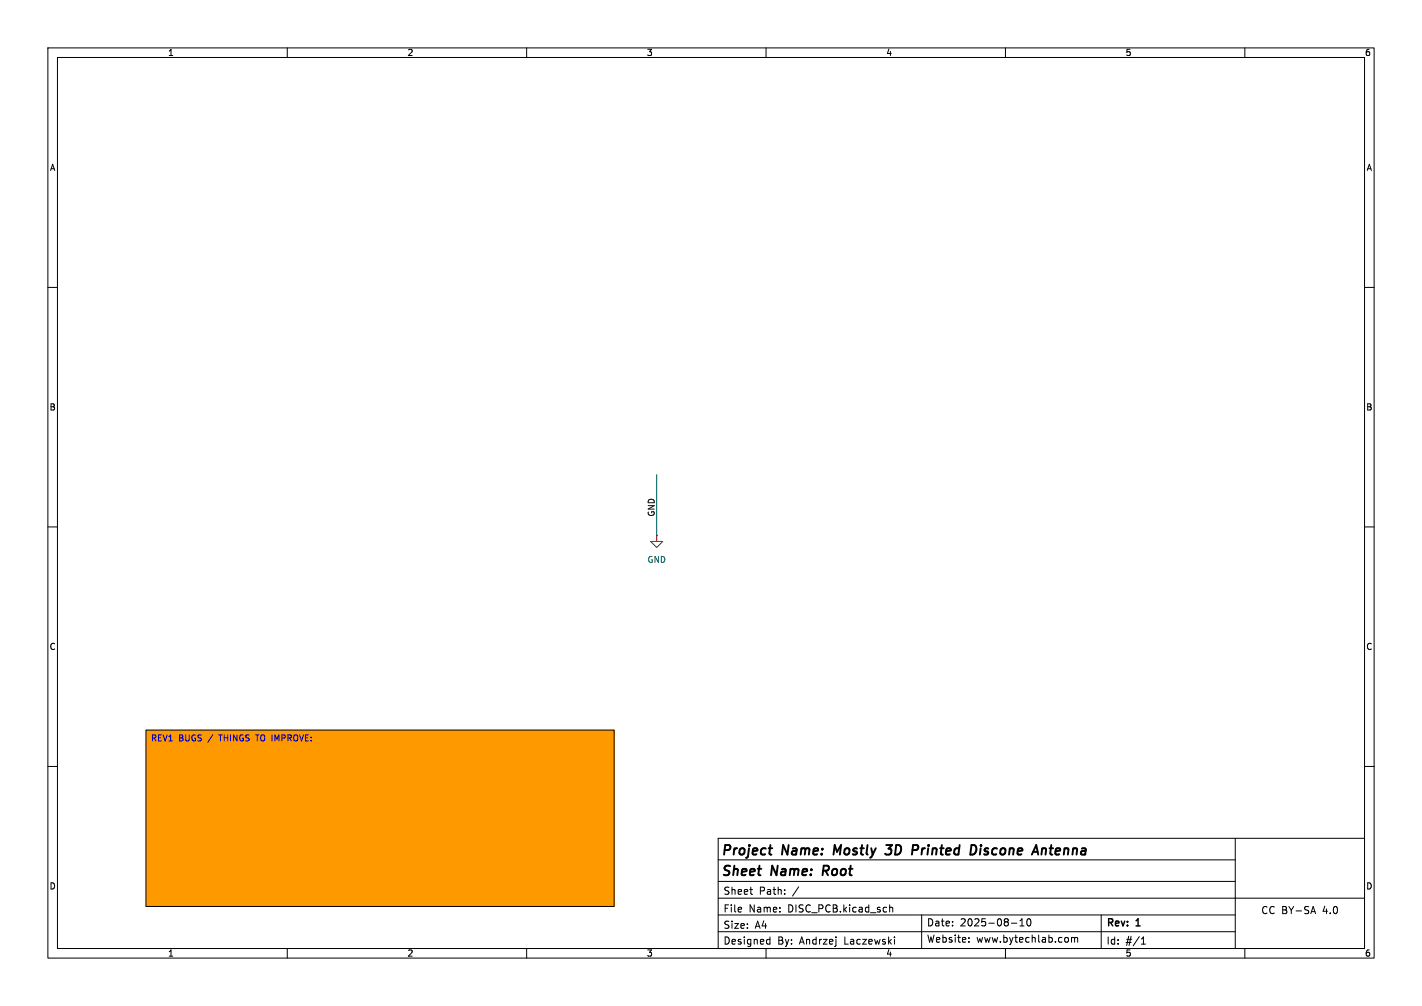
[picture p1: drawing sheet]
<svg xmlns="http://www.w3.org/2000/svg" width="297mm" height="210mm" viewBox="0 0 297 210" stroke-linecap="round" stroke-linejoin="round" font-family="sans-serif">
<path d="M0 0h297v210h-297z" fill="#fff" stroke="#fff" stroke-width=".21"/>
<g fill="none" stroke="#000" stroke-width=".21">
<path d="M10 10h277v190h-277zM12 12h273v186h-273zM60 10v2M110 10v2M160 10v2M210 10v2M260 10v2M10 60h2M285 60h2M10 110h2M285 110h2M10 160h2"/>
<path d="M150 179.5h108M258 175v23h-108v-23h135M285 160h2M60 198v2M110 198v2M150 184h108M150 187.5h135M150 194.5h108M156.6 185.7h.6M157 186.7h.2M160 198v2M160.4 196.1l.4 .1"/>
<path d="M160.8 195.6v1.5M160.8 197l-.4 .1M163.9 186.6v.1M163.9 185.8v.1M185.8 188.9v1.5M185.8 189.5l.2-.1 .4 .1 .1 .9M186.8 195.6v.1M186.8 196.1v1M192.5 191v7M202.4 196.5v.2M202.4 195.8v.1M210 198v2"/>
<path d="M211.2 192.7h1.2M213 193.3h.9M213 192.2l.5-.4v1.5M214.6 191.9l.2-.1a.8 .8 0 0 1 .5 .7 .8 .8 0 0 1-.5 .8l-.2-.1-.1-.5zM223.1 195.8v.7M223.8 195.7v1M223.8 195.8l.4-.1 .2 .2M224.4 195.9l.3-.2 .3 .1 .1 .9M224.4 195.9v.8M230 191v7M238.4 197.1h.8M238.4 196l.4-.4v1.5"/>
<path d="M258 191h-108M260 198v2M273.9 190.3h.7M274.3 189.2l.5 1.5"/>
</g>
<path d="M160.5 177.1h.8M174.3 176.4l-.2 2M185.1 176.4h1.2l-.7 .8 .4 .1M186 178.2l-.3 .2-.7-.1M190.7 176.4l1 .1a.58 .58 0 0 1-.4 1M203.7 176.5l.2 .8-.1 .6M204.8 177.1l-.1 1.3M204.9 176.4v.2M217.8 177.2h.6v1.2M172.1 180.7l-.3 2" fill="none" stroke="#000" stroke-width=".4"/>
<path d="M30.5 152.4h97.8v36.8h-97.8z" fill="#f90"/>
<path d="M137.2 111.8v1.2h1.2l-1.2 1.3-1.3-1.3h1.3M137.2 111.8h.1" fill="none" stroke="#840000" stroke-width=".21"/>
<path d="M137.2 99.1v12.7" fill="none" stroke="#009600" stroke-width=".21"/>
<path d="M30.5 152.4h97.8v36.8h-97.8z" fill="none" stroke="#000" stroke-width=".21"/>
<g font-size="2.8">
<text x="150.5" y="179.1">Project</text>
<text x="163.4" y="179.1">Name:</text>
<text x="175" y="179.1">Mostly</text>
<text x="186.7" y="179.1">3D</text>
<text x="192.9" y="179.1">Printed</text>
<text x="205.9" y="179.1">Discone</text>
<text x="219.9" y="179.1">Antenna</text>
<text x="150.5" y="183.4">Sheet</text>
<text x="161.1" y="183.4">Name:</text>
<text x="172.7" y="183.4">Root</text>
</g>
<g font-size="2.1">
<text x="151" y="190.7">File</text>
<text x="151" y="187">Sheet</text>
<text x="156.4" y="190.7">Name:</text>
<text x="158.5" y="187">Path:</text>
<text x="164.6" y="190.7">DISC_PCB.kicad_sch</text>
<text x="165.6" y="187">/</text>
<text x="263.3" y="191">CC BY-SA</text>
<text x="276.3" y="191">4.0</text>
<text x="151" y="194.1">Size:</text>
<text x="151" y="197.4">Designed</text>
<text x="157.7" y="194.1">A4</text>
<text x="162.4" y="197.4">By:</text>
<text x="167" y="197.4">Andrzej</text>
<text x="176.5" y="197.4">Laczewski</text>
<text x="193.5" y="193.6">Date:</text>
<text x="193.5" y="197">Website:</text>
<text x="200.5" y="193.6">2025-08-10</text>
<text x="203.9" y="197">www.bytechlab.com</text>
<text x="231" y="193.8">Rev:</text>
<text x="231" y="197.4">Id:</text>
<text x="235.1" y="197.4">#/1</text>
<text x="237.4" y="193.8">1</text>
</g>
<g font-size="1.8">
<text x="35" y="11.9">1</text>
<text x="85" y="11.9">2</text>
<text x="135" y="11.9">3</text>
<text x="185" y="11.9">4</text>
<text x="235" y="11.9">5</text>
<text x="285" y="11.9">6</text>
<text x="10.3" y="35.9">A</text>
<text x="285.3" y="35.9">A</text>
<text x="10.3" y="85.9">B</text>
<text x="285.3" y="85.9">B</text>
<text x="10.3" y="135.9">C</text>
<text x="285.3" y="135.9">C</text>
<text x="10.3" y="185.9">D</text>
<text x="285.3" y="185.9">D</text>
<text x="35" y="199.9">1</text>
<text x="85" y="199.9">2</text>
<text x="135" y="199.9">3</text>
<text x="185" y="199.9">4</text>
<text x="235" y="199.9">5</text>
<text x="285" y="199.9">6</text>
</g>
<text font-size="1.8" fill="#0f0f0f" x="136.8" y="108" transform="rotate(-90 136.8 108)">GND</text>
<text font-size="1.8" fill="#006464" x="135.1" y="117.7">GND</text>
<g font-size="1.8" fill="#0000c2">
<text x="31.4" y="155.1">REV1</text>
<text x="37.3" y="155.1">BUGS /</text>
<text x="46.1" y="155.1">THINGS TO IMPROVE:</text>
</g>
</svg>
